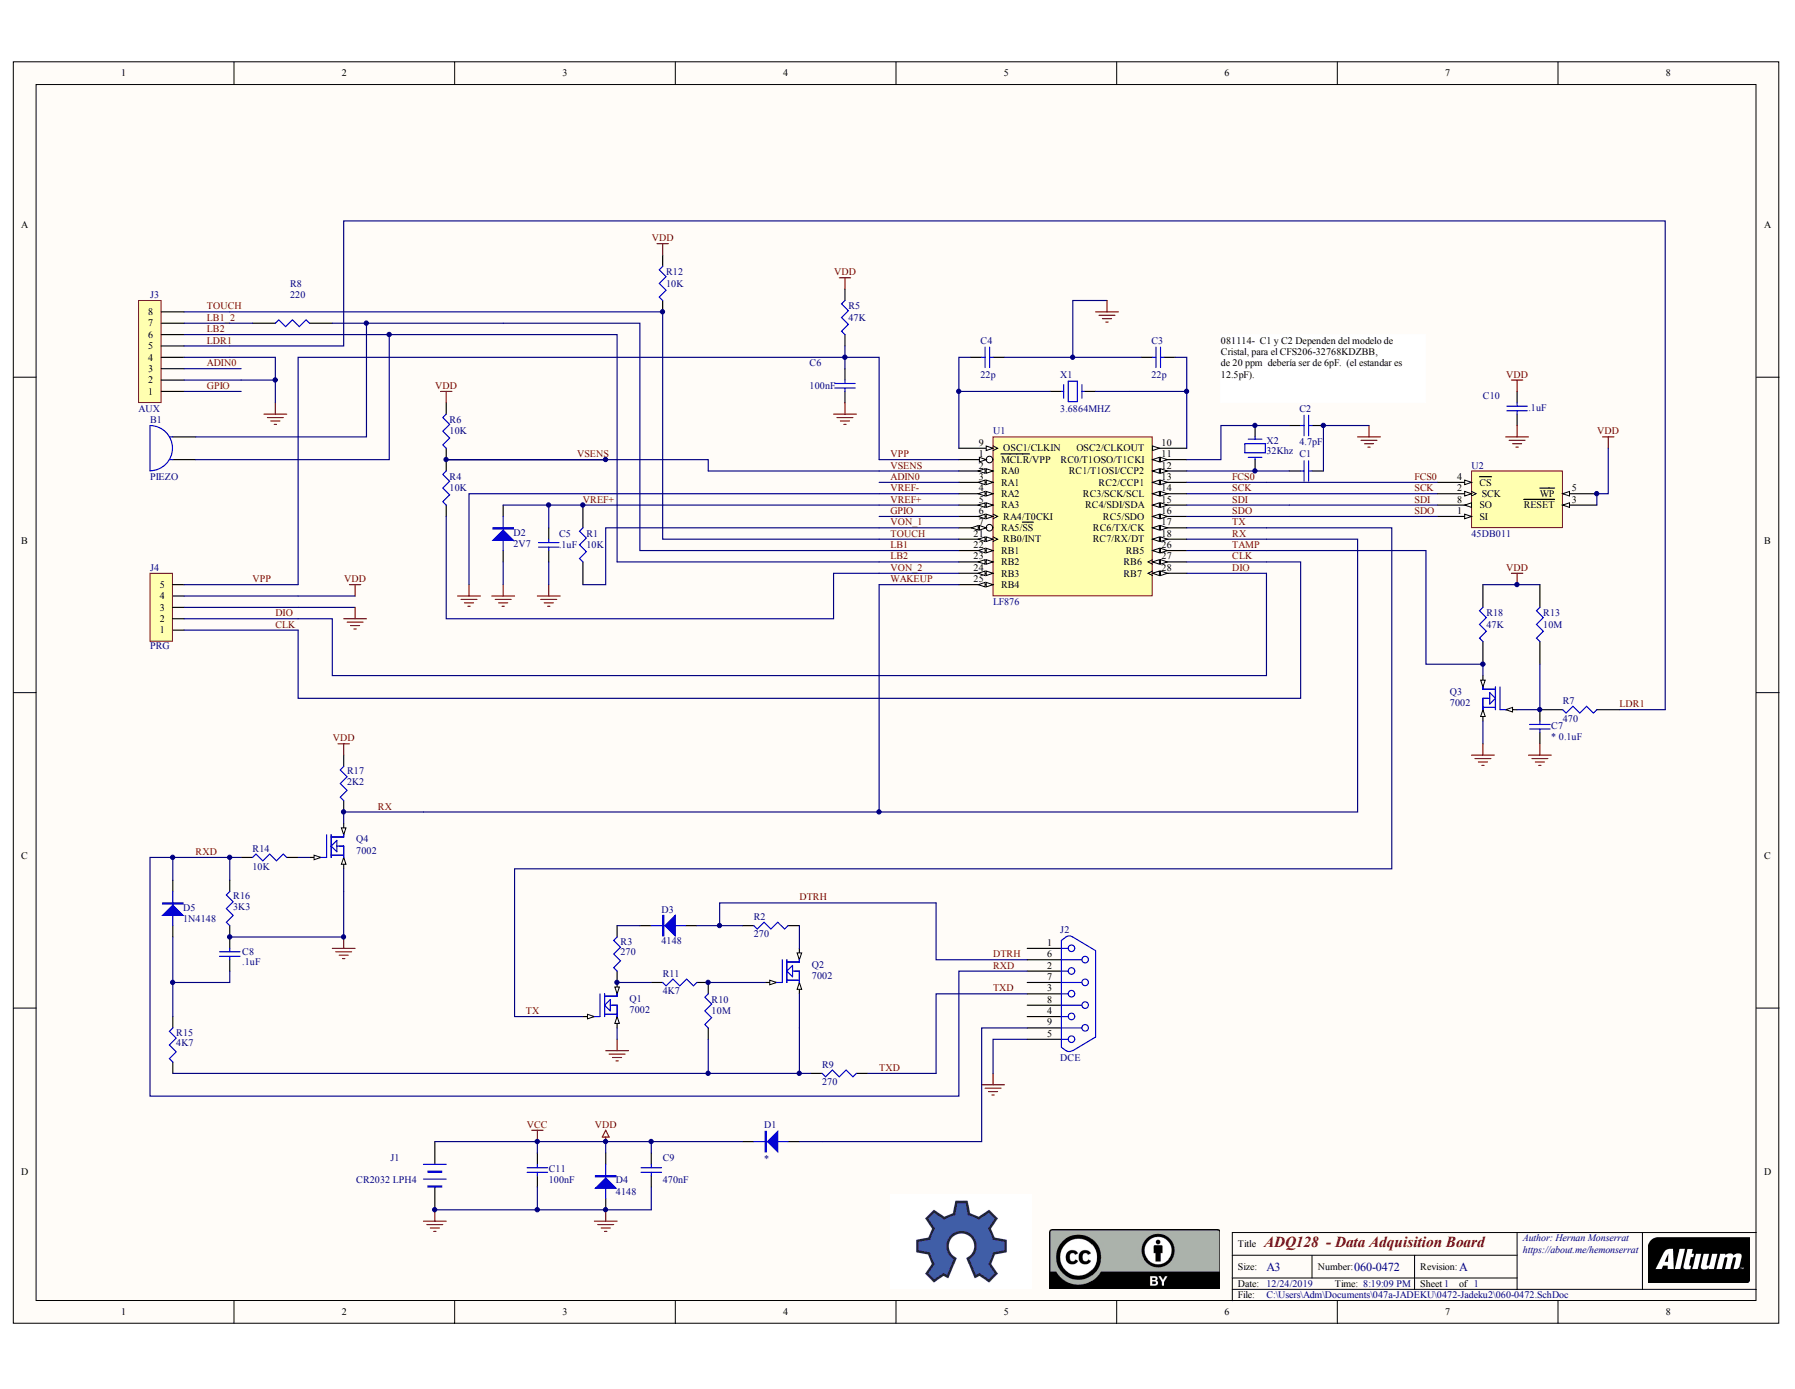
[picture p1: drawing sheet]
# Altium project JADEKU.PRJPCB
1 sheet, 47 parts. Net scope: global (net labels, ports and power ports of the same name join across sheets).
Board file: 090-0472.PcbDoc

## Sheet 060-0472.SchDoc: ADQ128  - Data Adquisition Board
size A3; Organization: Author: Hernan Monserrat; Address1: https://about.me/hemonserrat; DocumentNumber: 060-0472; Revision: A; SheetNumber: 1; SheetTotal: 1

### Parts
B1  PIEZO  [RB.3/.6]
C1  4.7pF  [1206A0805]  (value not drawn)
C2  4.7pF  [1206A0805]
C3  22p  [1206A0805]
C4  22p  [1206A0805]
C5  .1uF  [1206A0805]
C6  100nF  [1206A0805]
C7  * 0.1uF  [1206A0805]
C8  .1uF  [1206A0805]
C9  470nF  [1206A0805]
C10  .1uF  [1206A0805]
C11  100nF  [1206A0805]
D1  *  [MLL34]
D2  2V7  [MLL34]
D3  4148  [MLL34]
D4  4148  [MLL34]
D5  1N4148  [MLL34]
J1  CR2032 LPH4  [LPH4]
J2  DCE  [SDB9M]
J3  AUX  [SIP8]
J4  PRG  [SIP5]
Q1  7002  [SOT-23]
Q2  7002  [SOT-23]
Q3  7002  [SOT-23]
Q4  7002  [SOT-23]
R1  10K  [1206A0805]
R2  270  [1206A0805]
R3  270  [1206A0805]
R4  10K  [1206A0805]
R5  47K  [1206A0805]
R6  10K  [1206A0805]
R7  470  [1206A0805]
R8  220  [1206A0805]
R9  270  [1206A0805]
R10  10M  [1206A0805]
R11  4K7  [1206A0805]
R12  10K  [1206A0805]
R13  10M  [1206A0805]
R14  10K  [1206A0805]
R15  4K7  [1206A0805]
R16  3K3  [1206A0805]
R17  2K2  [1206A0805]
R18  47K  [1206A0805]
U1  LF876  [SO28W]
U2  45DB011  [SO8W]
X1  3.6864MHZ  [XTAL1]
X2  32Khz  [0805]

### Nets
VCC: C9.1 C10.1 C11.1 D1.1 D4.1 J1.1(+) J4.4 R5.2 R6.2 R12.2 R13.2 R17.2 R18.2 U1.20(VDD) U2.3(~{RESET}) U2.5(~{WP}) U2.6(VCC)  [also labelled VDD]
VREF-: C1.2 C2.2 C3.1 C4.2 C5.2 C6.2 C7.2 C8.1 C9.2 C10.2 C11.2 D2.2 D4.2 J1.2(-) J2.5 J3.2 J3.4 J4.3 Q1.2(SOURCE) Q3.2(SOURCE) Q4.2(SOURCE) R16.1 U1.4(RA2) U1.8(VSS) U1.19(VSS) U2.7(GND)  [also labelled GND, VSS]
ADIN0: J3.3 U1.3(RA1)
CLK: J4.1 U1.27(RB6)
DIO: J4.2 U1.28(RB7)
DTRH: D3.2 J2.6 R2.2
FCS0: U1.13(RC2/CCP1) U2.4(~{CS})
GPIO: J3.1 U1.6(RA4/T0CKI)
LB1: B1.2(B) R8.2 U1.22(RB1)
LB1_2: J3.7 R8.1
LB2: B1.1(A) J3.6 U1.23(RB2)
LDR1: J3.5 R7.1
RX: Q4.3(DRAIN) R17.1 U1.18(RC7/RX/DT) U1.25(RB4)  [also labelled WAKEUP]
RXD: D5.1 J2.2 R14.1 R16.2
SCK: U1.14(RC3/SCK/SCL) U2.2(SCK)
SDI: U1.15(RC4/SDI/SDA) U2.8(SO)
SDO: U1.16(RC5/SDO) U2.1(SI)
TAMP: Q3.3(DRAIN) R18.1 U1.26(RB5)
TOUCH: J3.8 R12.1 U1.21(RB0/INT)
TX: Q1.1(GATE) U1.17(RC6/TX/CK)
TXD: J2.3 R9.1
VON_1: R1.1 U1.7(RA5/~{SS})
VON_2: R4.1 U1.24(RB3)
VPP: C6.1 J4.5 R5.1 U1.1(~{MCLR}/VPP)
VREF+: C5.1 D2.1 R1.2 U1.5(RA3)
VSENS: R4.2 R6.1 U1.2(RA0)
NetC1_1: C1.1 U1.12(RC1/T1OSI/CCP2) X2.1
NetC2_1: C2.1 U1.11(RC0/T1OSO/T1CKI) X2.2
NetC3_2: C3.2 U1.10(OSC2/CLKOUT) X1.2
NetC4_1: C4.1 U1.9(OSC1/CLKIN) X1.1
NetC7_1: C7.1 Q3.1(GATE) R7.2 R13.1
NetC8_2: C8.2 D5.2 R15.2
NetD1_2: D1.2 J2.9
NetD3_1: D3.1 R3.2
NetQ1_3: Q1.3(DRAIN) R3.1 R11.2
NetQ2_1: Q2.1(GATE) R10.2 R11.1
NetQ2_2: Q2.2(SOURCE) R9.2 R10.1 R15.1
NetQ2_3: Q2.3(DRAIN) R2.1
NetQ4_1: Q4.1(GATE) R14.2

Not connected (* = marked no-connect by the designer): J2 1 4 7 8

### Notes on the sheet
- 081114-  C1 y C2 Dependen del modelo de Cristal, para el CFS206-32768KDZBB,
  de 20 ppm  debería ser de 6pF.  (el estandar es 12.5pF).
